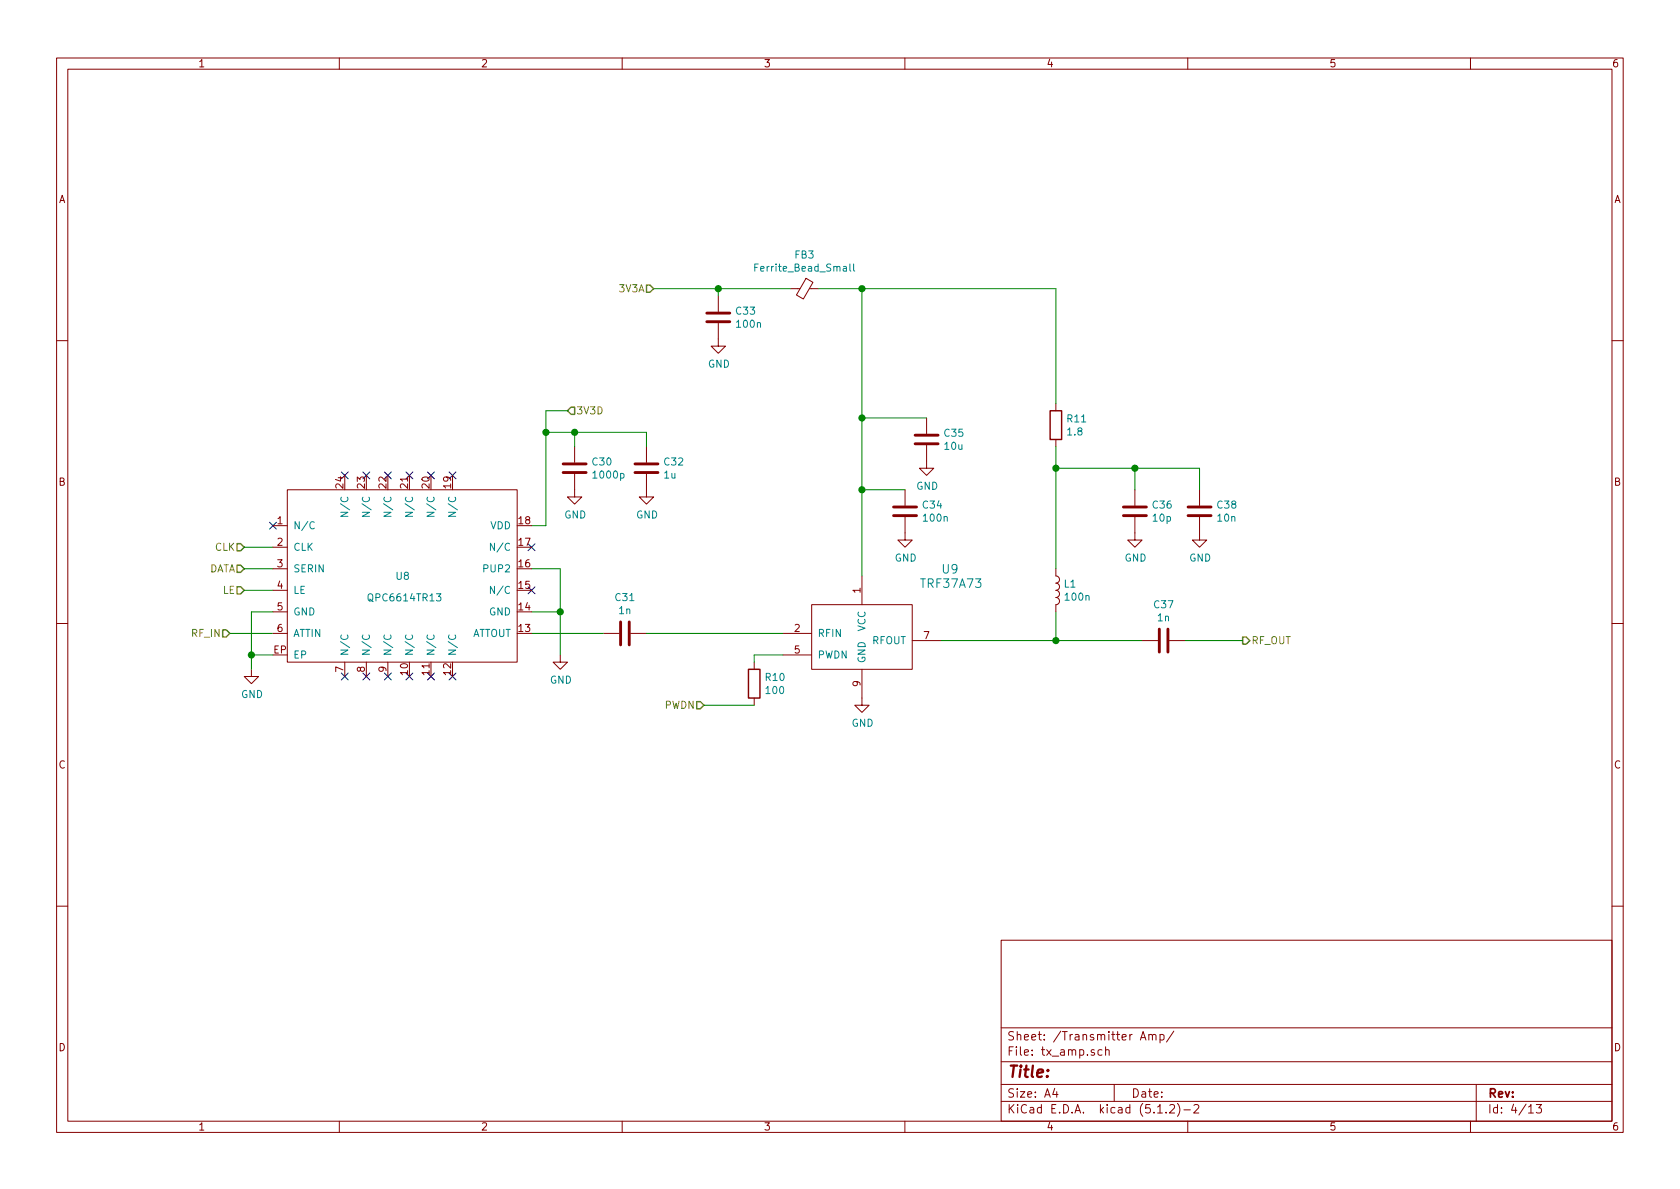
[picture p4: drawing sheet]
EESchema Schematic File Version 4
LIBS:violet-cache
EELAYER 29 0
EELAYER END
$Descr A4 11693 8268
encoding utf-8
Sheet 4 13
Title ""
Date ""
Rev ""
Comp ""
Comment1 ""
Comment2 ""
Comment3 ""
Comment4 ""
$EndDescr
$Comp
L power:GND #PWR039
U 1 1
P 1750 4650
F 0 "#PWR039" H 1750 4400 50  0001 C CNN
F 1 "GND" H 1755 4477 50  0000 C CNN
F 2 "" H 1750 4650 50  0001 C CNN
F 3 "" H 1750 4650 50  0001 C CNN
	1    1750 4650
	1    0    0    -1  
$EndComp
$Comp
L power:GND #PWR040
U 1 1
P 3900 4550
F 0 "#PWR040" H 3900 4300 50  0001 C CNN
F 1 "GND" H 3905 4377 50  0000 C CNN
F 2 "" H 3900 4550 50  0001 C CNN
F 3 "" H 3900 4550 50  0001 C CNN
	1    3900 4550
	1    0    0    -1  
$EndComp
NoConn ~ 1900 3650
NoConn ~ 3700 4100
NoConn ~ 3700 3800
NoConn ~ 2400 3300
NoConn ~ 2550 3300
NoConn ~ 2700 3300
NoConn ~ 2850 3300
NoConn ~ 3000 3300
NoConn ~ 3150 3300
NoConn ~ 2400 4700
NoConn ~ 2550 4700
NoConn ~ 2700 4700
NoConn ~ 2850 4700
NoConn ~ 3000 4700
NoConn ~ 3150 4700
Wire Wire Line
	3700 3950 3900 3950
Wire Wire Line
	3900 3950 3900 4250
Wire Wire Line
	3700 4250 3900 4250
Connection ~ 3900 4250
Wire Wire Line
	3900 4250 3900 4550
Wire Wire Line
	1900 4250 1750 4250
Wire Wire Line
	1750 4250 1750 4550
Wire Wire Line
	1900 4550 1750 4550
Connection ~ 1750 4550
Wire Wire Line
	1750 4550 1750 4650
Text HLabel 1700 3800 0    50   Input ~ 0
CLK
Text HLabel 1700 3950 0    50   Input ~ 0
DATA
Text HLabel 1700 4100 0    50   Input ~ 0
LE
Wire Wire Line
	1700 3800 1900 3800
Wire Wire Line
	1700 3950 1900 3950
Wire Wire Line
	1700 4100 1900 4100
Text HLabel 1600 4400 0    50   Input ~ 0
RF_IN
$Comp
L Device:C C30
U 1 1
P 4000 3250
F 0 "C30" H 4115 3296 50  0000 L CNN
F 1 "1000p" H 4115 3205 50  0000 L CNN
F 2 "violet:C_0402b" H 4038 3100 50  0001 C CNN
F 3 "~" H 4000 3250 50  0001 C CNN
F 4 "80-C0402S102K5R7867" H 4000 3250 50  0001 C CNN "Mouser"
	1    4000 3250
	1    0    0    -1  
$EndComp
$Comp
L Device:C C32
U 1 1
P 4500 3250
F 0 "C32" H 4615 3296 50  0000 L CNN
F 1 "1u" H 4615 3205 50  0000 L CNN
F 2 "violet:C_0603b" H 4538 3100 50  0001 C CNN
F 3 "~" H 4500 3250 50  0001 C CNN
F 4 "80-C0603C105K9R7411" H 4500 3250 50  0001 C CNN "Mouser"
	1    4500 3250
	1    0    0    -1  
$EndComp
Text HLabel 3950 2850 2    50   Input ~ 0
3V3D
Wire Wire Line
	3950 2850 3800 2850
Wire Wire Line
	3800 2850 3800 3000
Wire Wire Line
	3800 3650 3700 3650
Wire Wire Line
	3800 3000 4000 3000
Wire Wire Line
	4000 3000 4000 3100
Connection ~ 3800 3000
Wire Wire Line
	3800 3000 3800 3650
Wire Wire Line
	4000 3000 4500 3000
Wire Wire Line
	4500 3000 4500 3100
Connection ~ 4000 3000
$Comp
L power:GND #PWR041
U 1 1
P 4000 3400
F 0 "#PWR041" H 4000 3150 50  0001 C CNN
F 1 "GND" H 4005 3227 50  0000 C CNN
F 2 "" H 4000 3400 50  0001 C CNN
F 3 "" H 4000 3400 50  0001 C CNN
	1    4000 3400
	1    0    0    -1  
$EndComp
$Comp
L power:GND #PWR042
U 1 1
P 4500 3400
F 0 "#PWR042" H 4500 3150 50  0001 C CNN
F 1 "GND" H 4505 3227 50  0000 C CNN
F 2 "" H 4500 3400 50  0001 C CNN
F 3 "" H 4500 3400 50  0001 C CNN
	1    4500 3400
	1    0    0    -1  
$EndComp
Wire Wire Line
	1600 4400 1900 4400
$Comp
L Device:C C31
U 1 1
P 4350 4400
F 0 "C31" V 4098 4400 50  0000 C CNN
F 1 "1n" V 4189 4400 50  0000 C CNN
F 2 "violet:C_0402b" H 4388 4250 50  0001 C CNN
F 3 "~" H 4350 4400 50  0001 C CNN
F 4 "80-C0402S102K5R7867" H 4350 4400 50  0001 C CNN "Mouser"
	1    4350 4400
	0    1    1    0   
$EndComp
Wire Wire Line
	3700 4400 4200 4400
$Comp
L violet:TRF37A75 U9
U 1 1
P 6000 4450
F 0 "U9" H 6550 4950 60  0000 L CNN
F 1 "TRF37A73" H 6400 4850 60  0000 L CNN
F 2 "violet:DFN-8-1EP_2x2mm_Pitch0.5mm" H 5800 4400 60  0001 C CNN
F 3 "" H 5800 4400 60  0000 C CNN
F 4 "595-TRF37A73IDSGR" H 6000 4450 50  0001 C CNN "Mouser"
	1    6000 4450
	1    0    0    -1  
$EndComp
Wire Wire Line
	4500 4400 5450 4400
$Comp
L Device:R R10
U 1 1
P 5250 4750
F 0 "R10" H 5320 4796 50  0000 L CNN
F 1 "100" H 5320 4705 50  0000 L CNN
F 2 "violet:R_0402b" V 5180 4750 50  0001 C CNN
F 3 "~" H 5250 4750 50  0001 C CNN
F 4 "71-CRCW0402100RFKEDC" H 5250 4750 50  0001 C CNN "Mouser"
	1    5250 4750
	1    0    0    -1  
$EndComp
Text HLabel 4900 4900 0    50   Input ~ 0
PWDN
Wire Wire Line
	5250 4600 5250 4550
Wire Wire Line
	5250 4550 5450 4550
$Comp
L power:GND #PWR044
U 1 1
P 6000 4850
F 0 "#PWR044" H 6000 4600 50  0001 C CNN
F 1 "GND" H 6005 4677 50  0000 C CNN
F 2 "" H 6000 4850 50  0001 C CNN
F 3 "" H 6000 4850 50  0001 C CNN
	1    6000 4850
	1    0    0    -1  
$EndComp
$Comp
L Device:C C34
U 1 1
P 6300 3550
F 0 "C34" H 6415 3596 50  0000 L CNN
F 1 "100n" H 6415 3505 50  0000 L CNN
F 2 "violet:C_0402b" H 6338 3400 50  0001 C CNN
F 3 "~" H 6300 3550 50  0001 C CNN
F 4 "80-C0402C104K4REAUTO" H 6300 3550 50  0001 C CNN "Mouser"
	1    6300 3550
	1    0    0    -1  
$EndComp
$Comp
L Device:C C35
U 1 1
P 6450 3050
F 0 "C35" H 6565 3096 50  0000 L CNN
F 1 "10u" H 6565 3005 50  0000 L CNN
F 2 "violet:C_0603b" H 6488 2900 50  0001 C CNN
F 3 "~" H 6450 3050 50  0001 C CNN
F 4 "80-C0603C106M8PACTU" H 6450 3050 50  0001 C CNN "Mouser"
	1    6450 3050
	1    0    0    -1  
$EndComp
$Comp
L Device:C C33
U 1 1
P 5000 2200
F 0 "C33" H 5115 2246 50  0000 L CNN
F 1 "100n" H 5115 2155 50  0000 L CNN
F 2 "violet:C_0402b" H 5038 2050 50  0001 C CNN
F 3 "~" H 5000 2200 50  0001 C CNN
F 4 "80-C0402C104K4REAUTO" H 5000 2200 50  0001 C CNN "Mouser"
	1    5000 2200
	1    0    0    -1  
$EndComp
$Comp
L Device:Ferrite_Bead_Small FB3
U 1 1
P 5600 2000
F 0 "FB3" V 5363 2000 50  0000 C CNN
F 1 "Ferrite_Bead_Small" V 5454 2000 50  0000 C CNN
F 2 "violet:C_0603b" V 5530 2000 50  0001 C CNN
F 3 "~" H 5600 2000 50  0001 C CNN
F 4 "810-MAF1608GAD601CT0" H 5600 2000 50  0001 C CNN "Mouser"
	1    5600 2000
	0    1    1    0   
$EndComp
$Comp
L Device:L L1
U 1 1
P 7350 4100
F 0 "L1" H 7402 4146 50  0000 L CNN
F 1 "100n" H 7402 4055 50  0000 L CNN
F 2 "violet:C_0603b" H 7350 4100 50  0001 C CNN
F 3 "~" H 7350 4100 50  0001 C CNN
F 4 "810-MLJ1608WR10JT000" H 7350 4100 50  0001 C CNN "Mouser"
	1    7350 4100
	1    0    0    -1  
$EndComp
$Comp
L Device:C C36
U 1 1
P 7900 3550
F 0 "C36" H 8015 3596 50  0000 L CNN
F 1 "10p" H 8015 3505 50  0000 L CNN
F 2 "violet:C_0402b" H 7938 3400 50  0001 C CNN
F 3 "~" H 7900 3550 50  0001 C CNN
F 4 "80-C0402C100J5GAUTLR" H 7900 3550 50  0001 C CNN "Mouser"
	1    7900 3550
	1    0    0    -1  
$EndComp
$Comp
L Device:C C38
U 1 1
P 8350 3550
F 0 "C38" H 8465 3596 50  0000 L CNN
F 1 "10n" H 8465 3505 50  0000 L CNN
F 2 "violet:C_0402b" H 8388 3400 50  0001 C CNN
F 3 "~" H 8350 3550 50  0001 C CNN
F 4 "80-C0402C103J3RAUTO" H 8350 3550 50  0001 C CNN "Mouser"
	1    8350 3550
	1    0    0    -1  
$EndComp
$Comp
L Device:C C37
U 1 1
P 8100 4450
F 0 "C37" V 7848 4450 50  0000 C CNN
F 1 "1n" V 7939 4450 50  0000 C CNN
F 2 "violet:C_0402b" H 8138 4300 50  0001 C CNN
F 3 "~" H 8100 4450 50  0001 C CNN
F 4 "80-C0402S102K5R7867" H 8100 4450 50  0001 C CNN "Mouser"
	1    8100 4450
	0    1    1    0   
$EndComp
$Comp
L Device:R R11
U 1 1
P 7350 2950
F 0 "R11" H 7420 2996 50  0000 L CNN
F 1 "1.8" H 7420 2905 50  0000 L CNN
F 2 "violet:R_0402b" V 7280 2950 50  0001 C CNN
F 3 "~" H 7350 2950 50  0001 C CNN
F 4 "603-AC0402FR-071R8L" H 7350 2950 50  0001 C CNN "Mouser"
	1    7350 2950
	1    0    0    -1  
$EndComp
$Comp
L power:GND #PWR043
U 1 1
P 5000 2350
F 0 "#PWR043" H 5000 2100 50  0001 C CNN
F 1 "GND" H 5005 2177 50  0000 C CNN
F 2 "" H 5000 2350 50  0001 C CNN
F 3 "" H 5000 2350 50  0001 C CNN
	1    5000 2350
	1    0    0    -1  
$EndComp
Wire Wire Line
	4550 2000 5000 2000
Wire Wire Line
	5000 2000 5000 2050
Connection ~ 5000 2000
Wire Wire Line
	5000 2000 5500 2000
Wire Wire Line
	5700 2000 6000 2000
$Comp
L power:GND #PWR045
U 1 1
P 6300 3700
F 0 "#PWR045" H 6300 3450 50  0001 C CNN
F 1 "GND" H 6305 3527 50  0000 C CNN
F 2 "" H 6300 3700 50  0001 C CNN
F 3 "" H 6300 3700 50  0001 C CNN
	1    6300 3700
	1    0    0    -1  
$EndComp
$Comp
L power:GND #PWR046
U 1 1
P 6450 3200
F 0 "#PWR046" H 6450 2950 50  0001 C CNN
F 1 "GND" H 6455 3027 50  0000 C CNN
F 2 "" H 6450 3200 50  0001 C CNN
F 3 "" H 6450 3200 50  0001 C CNN
	1    6450 3200
	1    0    0    -1  
$EndComp
Wire Wire Line
	6300 3400 6000 3400
Wire Wire Line
	6000 2000 6000 2900
Connection ~ 6000 3400
Wire Wire Line
	6000 3400 6000 4000
Wire Wire Line
	6450 2900 6000 2900
Connection ~ 6000 2900
Wire Wire Line
	6000 2900 6000 3400
Wire Wire Line
	6000 2000 7350 2000
Wire Wire Line
	7350 2000 7350 2800
Connection ~ 6000 2000
Wire Wire Line
	7350 3100 7350 3250
Wire Wire Line
	6550 4450 7350 4450
Wire Wire Line
	7350 4450 7350 4250
Wire Wire Line
	7350 3250 7900 3250
Wire Wire Line
	7900 3250 7900 3400
Connection ~ 7350 3250
Wire Wire Line
	7350 3250 7350 3950
Wire Wire Line
	7900 3250 8350 3250
Wire Wire Line
	8350 3250 8350 3400
Connection ~ 7900 3250
$Comp
L power:GND #PWR047
U 1 1
P 7900 3700
F 0 "#PWR047" H 7900 3450 50  0001 C CNN
F 1 "GND" H 7905 3527 50  0000 C CNN
F 2 "" H 7900 3700 50  0001 C CNN
F 3 "" H 7900 3700 50  0001 C CNN
	1    7900 3700
	1    0    0    -1  
$EndComp
$Comp
L power:GND #PWR048
U 1 1
P 8350 3700
F 0 "#PWR048" H 8350 3450 50  0001 C CNN
F 1 "GND" H 8355 3527 50  0000 C CNN
F 2 "" H 8350 3700 50  0001 C CNN
F 3 "" H 8350 3700 50  0001 C CNN
	1    8350 3700
	1    0    0    -1  
$EndComp
Wire Wire Line
	7350 4450 7950 4450
Connection ~ 7350 4450
Text HLabel 8650 4450 2    50   Output ~ 0
RF_OUT
Wire Wire Line
	8250 4450 8650 4450
Text HLabel 4550 2000 0    50   Input ~ 0
3V3A
Wire Wire Line
	5250 4900 4900 4900
$Comp
L violet:QPC6614TR13 U8
U 1 1
P 2800 4050
F 0 "U8" H 2750 4100 50  0000 L CNN
F 1 "QPC6614TR13" H 2550 3950 50  0000 L CNN
F 2 "violet:QPC6614" H 2800 4100 50  0001 C CNN
F 3 "" H 2800 4100 50  0001 C CNN
F 4 "772-QPC6614TR13" H 2800 4050 50  0001 C CNN "Mouser"
	1    2800 4050
	1    0    0    -1  
$EndComp
$EndSCHEMATC
